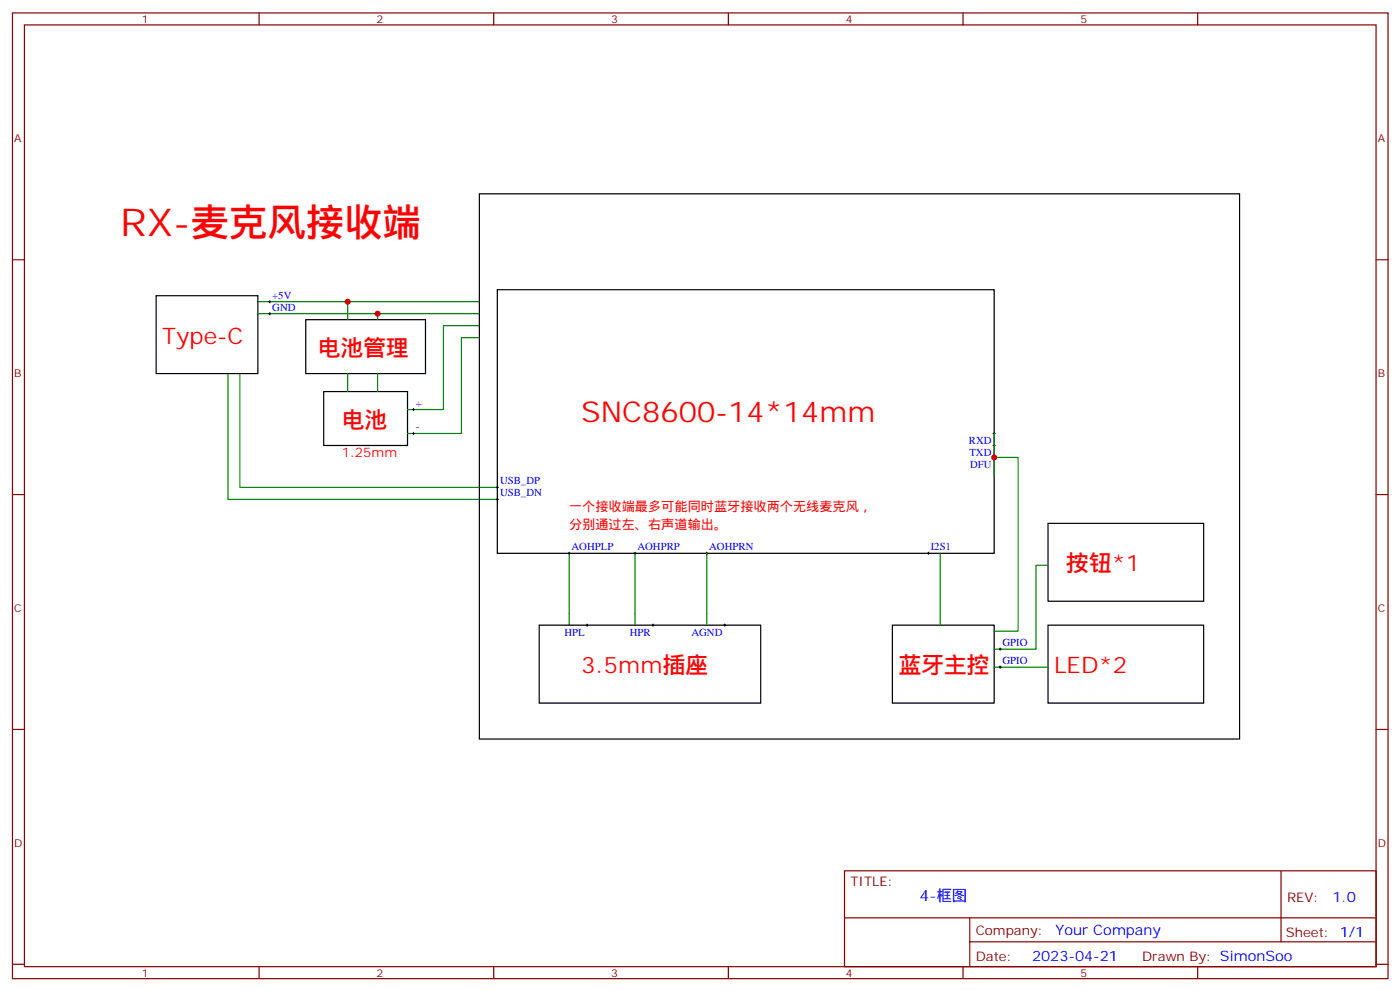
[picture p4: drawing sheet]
<svg xmlns="http://www.w3.org/2000/svg" width="413mm" height="292mm" viewBox="0 0 413 292" stroke-linecap="round" stroke-linejoin="round" font-family="sans-serif">
<g fill="none" stroke="#870000" stroke-width=".35">
<path d="M3.7 3.8h405.3v284.3h-405.3zM7.2 7.3h398.3v277.3h-398.3zM76.3 3.8v3.5M145.5 3.8v3.5M214.6 3.8v3.5M283.8 3.8v3.5M352.9 3.8v3.5M3.7 76.5h3.5M405.5 76.5h3.5M3.7 145.6h3.5M405.5 145.6h3.5M3.7 214.8h3.5"/>
<path d="M405.5 214.8h3.5M248.8 256.4h156.7v28.2h-156.7zM377.5 256.4v20.9M248.9 270.2h156.5M285.8 277.3h119.6M285.8 270.2v14.2M3.7 283.9h3.5M76.3 284.6v3.5M145.5 284.6v3.5M214.6 284.6v3.5M283.8 284.6v3.5M352.9 284.6v3.5"/>
<path d="M405.5 283.9h3.5"/>
</g>
<g fill="none" stroke="#008700" stroke-width=".35">
<path d="M76 88.8h65.3M76 92.4h65.3M102.4 88.8v5.3M111.3 92.4v1.7M141.3 95.9h-10.6v24.7h-10.6M141.3 99.4h-5.3v28.2h-15.9M67.2 110v37h79.3M70.7 110v33.5h75.8M102.4 110v5.3M111.3 110v5.3M292.9 134.7h7.1v51.1h-7.1M292.9 127.6v12.4"/>
<path d="M167.7 162.9v21.2M187.1 162.9v21.2M208.3 162.9v21.2M277.1 162.9v21.2M308.8 166.4h-3.5v24.7h-12.4M292.9 196.4h15.9"/>
</g>
<g fill="none" stroke="#000" stroke-width=".29">
<path d="M79.2 88.8h.7M79.2 92.4h.7M79.5 88.5v.7M79.5 92v.7M121.5 120.6h.7M121.5 127.6h.7M121.8 120.2v.7M121.8 127.3v.7M292.6 127.6h.7M292.6 134.7h.7M292.6 131.2h.7M292.9 127.3v.7"/>
<path d="M292.9 130.8v.7M292.9 134.3v.7M146.2 147h.7M146.2 143.5h.7M146.5 143.2v.7M146.5 146.7v.7M167.4 162.9h.7M167.7 162.6v.7M186.8 162.9h.7M187.1 162.6v.7M207.9 162.9h.7M208.3 162.6v.7"/>
<path d="M273.2 162.9h.7M273.5 162.6v.7M172.6 184.1h.8M173 183.7v.7M192.1 184.1h.7M192.4 183.7v.7M213.2 184.1h.7M213.6 183.7v.7M294.4 196.4h.7M294.4 191.1h.7M294.7 190.8v.7M294.7 196.1v.7"/>
</g>
<path d="M141.3 57.1h224v160.5h-224zM46 87.1h30v22.9h-30zM90.1 94.1h35.3v15.9h-35.3zM146.5 85.3h146.4v77.6h-146.4zM95.4 115.3h24.7v15.9h-24.7zM308.8 154.1h45.9v22.9h-45.9zM158.9 184.1h65.3v22.9h-65.3zM263 184.1h29.9v22.9h-29.9zM308.8 184.1h45.9v22.9h-45.9z" fill="none" stroke="#000" stroke-width=".35"/>
<g fill="#c00">
<circle cx="292.9" cy="134.7" r=".88"/>
<circle cx="102.4" cy="88.8" r=".88"/>
<circle cx="111.3" cy="92.4" r=".88"/>
</g>
<text font-size="11.3" fill="#f00" x="35.4" y="69.4">RX-麦克风接收端</text>
<text font-size="8.5" fill="#f00" x="171.2" y="124.1">SNC8600-14*14mm</text>
<g font-size="6.7" fill="#f00">
<text x="47.8" y="101.2">Type-C</text>
<text x="93.6" y="104.7">电池管理</text>
<text x="100.7" y="125.9">电池</text>
<text x="314.1" y="168.2">按钮*1</text>
<text x="171.2" y="198.2">3.5mm插座</text>
<text x="264.7" y="198.2">蓝牙主控</text>
<text x="310.6" y="198.2">LED*2</text>
</g>
<text font-size="4.6" fill="#00f" x="270.9" y="265.4">4-框图</text>
<g font-size="4.2" fill="#00f">
<text x="392.6" y="265.7">1.0</text>
<text x="311" y="275.2">Your Company</text>
<text x="304.1" y="283">2023-04-21</text>
</g>
<g font-size="3.9" fill="#f00">
<text x="100.7" y="134.7">1.25mm</text>
<text x="167.7" y="150.6">一个接收端最多可能同时蓝牙接收两个无线麦克风，</text>
<text x="167.7" y="155.9">分别通过左、右声道输出。</text>
</g>
<g font-size="3.9" fill="#800">
<text x="250.6" y="261">TITLE:</text>
<text x="379.2" y="265.7">REV:</text>
<text x="287.5" y="275.2">Company:</text>
<text x="378.9" y="275.8">Sheet: 1/1</text>
<text x="287.5" y="282.9">Date:</text>
<text x="336.6" y="282.9">Drawn By: SimonSoo</text>
</g>
<g font-size="3.2" fill="#800">
<text x="41.8" y="6.8">1</text>
<text x="110.9" y="6.8">2</text>
<text x="180.1" y="6.8">3</text>
<text x="249.2" y="6.8">4</text>
<text x="318.3" y="6.8">5</text>
<text x="4.2" y="41.9">A</text>
<text x="406" y="41.9">A</text>
<text x="4.2" y="111.1">B</text>
<text x="406" y="111.1">B</text>
<text x="4.2" y="180.2">C</text>
<text x="406" y="180.2">C</text>
<text x="4.2" y="249.3">D</text>
<text x="406" y="249.3">D</text>
<text x="41.8" y="287.6">1</text>
<text x="110.9" y="287.6">2</text>
<text x="180.1" y="287.6">3</text>
<text x="249.2" y="287.6">4</text>
<text x="318.3" y="287.6">5</text>
</g>
<g font-size="3.2" fill="#00f">
<text x="80.2" y="87.9">+5V</text>
<text x="80.2" y="91.5">GND</text>
<text x="122.6" y="119.7">+</text>
<text x="122.6" y="126.8">-</text>
<text x="285.5" y="130.8">RXD</text>
<text x="285.6" y="134.3">TXD</text>
<text x="285.8" y="137.9">DFU</text>
<text x="147.3" y="142.6">USB_DP</text>
<text x="147.3" y="146.1">USB_DN</text>
<text x="168.4" y="162">AOHPLP</text>
<text x="187.8" y="162">AOHPRP</text>
<text x="209" y="162">AOHPRN</text>
<text x="274.2" y="162">I2S1</text>
<text x="166.3" y="187.2">HPL</text>
<text x="185.6" y="187.2">HPR</text>
<text x="203.7" y="187.2">AGND</text>
<text x="295.4" y="190.3">GPIO</text>
<text x="295.4" y="195.5">GPIO</text>
</g>
</svg>
